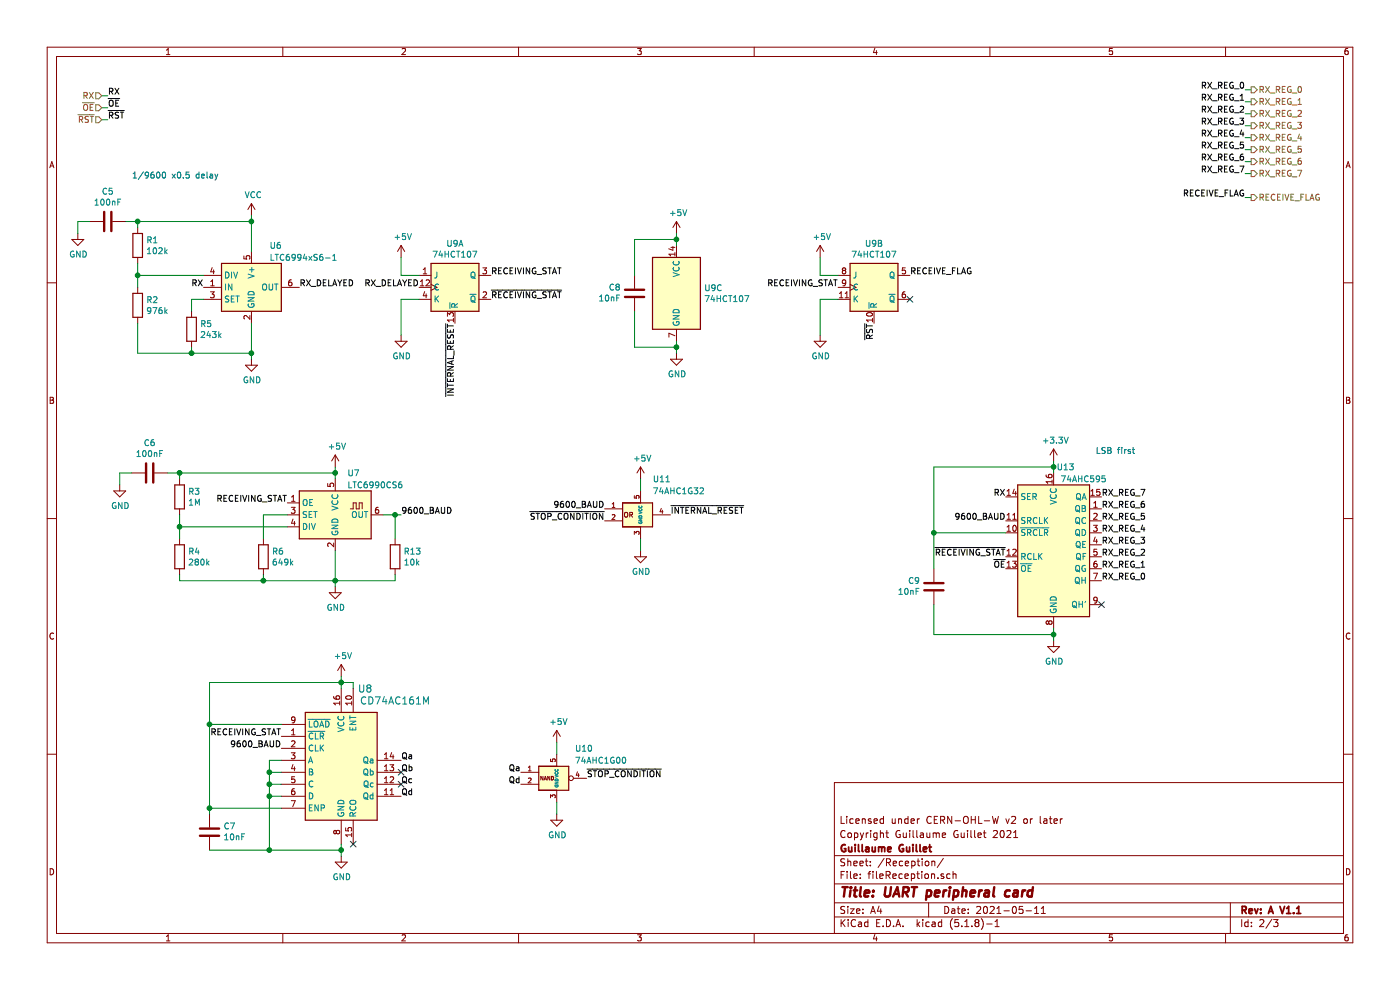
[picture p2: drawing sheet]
EESchema Schematic File Version 4
EELAYER 30 0
EELAYER END
$Descr A4 11693 8268
encoding utf-8
Sheet 2 3
Title "UART peripheral card"
Date "2021-05-11"
Rev "A V1.1"
Comp "Guillaume Guillet"
Comment1 "Copyright Guillaume Guillet 2021"
Comment2 "Licensed under CERN-OHL-W v2 or later"
Comment3 ""
Comment4 ""
$EndDescr
Text HLabel 850  800  0    50   Input ~ 0
RX
Text Label 900  800  0    50   ~ 0
RX
Wire Wire Line
	850  800  900  800 
$Comp
L Custom:74HCT107 U9
U 2 1
P 7300 2400
F 0 "U9" H 7300 2767 50  0000 C CNN
F 1 "74HCT107" H 7300 2676 50  0000 C CNN
F 2 "Package_SO:SO-14_3.9x8.65mm_P1.27mm" H 7300 2400 50  0001 C CNN
F 3 "https://assets.nexperia.com/documents/data-sheet/74HC_HCT107.pdf" H 7300 2400 50  0001 C CNN
	2    7300 2400
	1    0    0    -1  
$EndComp
$Comp
L Custom:74HCT107 U9
U 3 1
P 5650 2450
F 0 "U9" H 5880 2496 50  0000 L CNN
F 1 "74HCT107" H 5880 2405 50  0000 L CNN
F 2 "Package_SO:SO-14_3.9x8.65mm_P1.27mm" H 5650 2450 50  0001 C CNN
F 3 "https://assets.nexperia.com/documents/data-sheet/74HC_HCT107.pdf" H 5650 2450 50  0001 C CNN
	3    5650 2450
	1    0    0    -1  
$EndComp
$Comp
L power:+5V #PWR029
U 1 1
P 3350 2150
F 0 "#PWR029" H 3350 2000 50  0001 C CNN
F 1 "+5V" H 3365 2323 50  0000 C CNN
F 2 "" H 3350 2150 50  0001 C CNN
F 3 "" H 3350 2150 50  0001 C CNN
	1    3350 2150
	1    0    0    -1  
$EndComp
Wire Wire Line
	3350 2150 3350 2300
Wire Wire Line
	3350 2300 3500 2300
$Comp
L power:GND #PWR030
U 1 1
P 3350 2800
F 0 "#PWR030" H 3350 2550 50  0001 C CNN
F 1 "GND" H 3355 2627 50  0000 C CNN
F 2 "" H 3350 2800 50  0001 C CNN
F 3 "" H 3350 2800 50  0001 C CNN
	1    3350 2800
	1    0    0    -1  
$EndComp
Wire Wire Line
	3350 2800 3350 2500
Wire Wire Line
	3350 2500 3500 2500
$Comp
L Timer:LTC6994xS6-1 U?
U 1 1
P 2100 2400
AR Path="/5FD7618E" Ref="U?"  Part="1" 
AR Path="/5FD66C52/5FD7618E" Ref="U6"  Part="1" 
F 0 "U6" H 2250 2750 50  0000 L CNN
F 1 "LTC6994xS6-1" H 2250 2650 50  0000 L CNN
F 2 "Package_TO_SOT_SMD:SOT-23-6" H 2100 2000 50  0001 C CNN
F 3 "https://www.analog.com/media/en/technical-documentation/data-sheets/699412fb.pdf" H 1850 2750 50  0001 C CNN
	1    2100 2400
	1    0    0    -1  
$EndComp
Text Label 1700 2400 2    50   ~ 0
RX
Text Label 2500 2400 0    50   ~ 0
RX_DELAYED
Text Label 3500 2400 2    50   ~ 0
RX_DELAYED
$Comp
L Custom:74HCT107 U9
U 1 1
P 3800 2400
F 0 "U9" H 3800 2767 50  0000 C CNN
F 1 "74HCT107" H 3800 2676 50  0000 C CNN
F 2 "Package_SO:SO-14_3.9x8.65mm_P1.27mm" H 3800 2400 50  0001 C CNN
F 3 "https://assets.nexperia.com/documents/data-sheet/74HC_HCT107.pdf" H 3800 2400 50  0001 C CNN
	1    3800 2400
	1    0    0    -1  
$EndComp
$Comp
L Custom:LTC6990CS6 U7
U 1 1
P 2800 4300
F 0 "U7" H 2900 4650 50  0000 L CNN
F 1 "LTC6990CS6" H 2900 4550 50  0000 L CNN
F 2 "Package_TO_SOT_SMD:SOT-23-6" H 2850 4050 50  0001 L CNN
F 3 "https://www.mouser.ch/datasheet/2/609/LTC6990-1776026.pdf" H 3100 4750 50  0001 C CNN
	1    2800 4300
	1    0    0    -1  
$EndComp
Text Label 4100 2300 0    50   ~ 0
RECEIVING_STAT
Text Label 2400 4200 2    50   ~ 0
RECEIVING_STAT
Text Label 3350 4300 0    50   ~ 0
9600_BAUD
Text Label 8400 4150 2    50   ~ 0
RX
Text Label 8400 4350 2    50   ~ 0
9600_BAUD
$Comp
L power:GND #PWR042
U 1 1
P 8800 5350
F 0 "#PWR042" H 8800 5100 50  0001 C CNN
F 1 "GND" H 8805 5177 50  0000 C CNN
F 2 "" H 8800 5350 50  0001 C CNN
F 3 "" H 8800 5350 50  0001 C CNN
	1    8800 5350
	1    0    0    -1  
$EndComp
Wire Wire Line
	8800 3850 8800 3900
Wire Wire Line
	8800 5350 8800 5300
Connection ~ 8800 3900
Wire Wire Line
	8800 3900 8800 3950
Text HLabel 850  900  0    50   Input ~ 0
~OE
Wire Wire Line
	850  900  900  900 
Text Label 8400 4750 2    50   ~ 0
~OE
NoConn ~ 9200 5050
$Comp
L power:+5V #PWR025
U 1 1
P 2800 3900
F 0 "#PWR025" H 2800 3750 50  0001 C CNN
F 1 "+5V" H 2815 4073 50  0000 C CNN
F 2 "" H 2800 3900 50  0001 C CNN
F 3 "" H 2800 3900 50  0001 C CNN
	1    2800 3900
	1    0    0    -1  
$EndComp
$Comp
L power:GND #PWR026
U 1 1
P 2800 4900
F 0 "#PWR026" H 2800 4650 50  0001 C CNN
F 1 "GND" H 2805 4727 50  0000 C CNN
F 2 "" H 2800 4900 50  0001 C CNN
F 3 "" H 2800 4900 50  0001 C CNN
	1    2800 4900
	1    0    0    -1  
$EndComp
Wire Wire Line
	2800 4000 2800 3950
$Comp
L Device:R R3
U 1 1
P 1500 4150
F 0 "R3" H 1570 4196 50  0000 L CNN
F 1 "1M" H 1570 4105 50  0000 L CNN
F 2 "Resistor_SMD:R_0805_2012Metric" V 1430 4150 50  0001 C CNN
F 3 "~" H 1500 4150 50  0001 C CNN
	1    1500 4150
	1    0    0    -1  
$EndComp
$Comp
L Device:R R4
U 1 1
P 1500 4650
F 0 "R4" H 1570 4696 50  0000 L CNN
F 1 "280k" H 1570 4605 50  0000 L CNN
F 2 "Resistor_SMD:R_0805_2012Metric" V 1430 4650 50  0001 C CNN
F 3 "~" H 1500 4650 50  0001 C CNN
	1    1500 4650
	1    0    0    -1  
$EndComp
$Comp
L Device:R R6
U 1 1
P 2200 4650
F 0 "R6" H 2270 4696 50  0000 L CNN
F 1 "649k" H 2270 4605 50  0000 L CNN
F 2 "Resistor_SMD:R_0805_2012Metric" V 2130 4650 50  0001 C CNN
F 3 "~" H 2200 4650 50  0001 C CNN
	1    2200 4650
	1    0    0    -1  
$EndComp
Wire Wire Line
	1500 4500 1500 4400
Wire Wire Line
	1500 4400 2400 4400
Connection ~ 1500 4400
Wire Wire Line
	1500 4400 1500 4300
Wire Wire Line
	2200 4500 2200 4300
Wire Wire Line
	2200 4300 2400 4300
Wire Wire Line
	2800 3950 1500 3950
Wire Wire Line
	1500 3950 1500 4000
Connection ~ 2800 3950
Wire Wire Line
	2800 3950 2800 3900
Wire Wire Line
	2800 4600 2800 4850
Wire Wire Line
	2800 4850 2200 4850
Wire Wire Line
	2200 4850 2200 4800
Connection ~ 2800 4850
Wire Wire Line
	2800 4850 2800 4900
Wire Wire Line
	2200 4850 1500 4850
Wire Wire Line
	1500 4850 1500 4800
Connection ~ 2200 4850
$Comp
L Device:R R1
U 1 1
P 1150 2050
F 0 "R1" H 1220 2096 50  0000 L CNN
F 1 "102k" H 1220 2005 50  0000 L CNN
F 2 "Resistor_SMD:R_0805_2012Metric" V 1080 2050 50  0001 C CNN
F 3 "~" H 1150 2050 50  0001 C CNN
	1    1150 2050
	1    0    0    -1  
$EndComp
$Comp
L Device:R R2
U 1 1
P 1150 2550
F 0 "R2" H 1220 2596 50  0000 L CNN
F 1 "976k" H 1220 2505 50  0000 L CNN
F 2 "Resistor_SMD:R_0805_2012Metric" V 1080 2550 50  0001 C CNN
F 3 "~" H 1150 2550 50  0001 C CNN
	1    1150 2550
	1    0    0    -1  
$EndComp
Wire Wire Line
	1150 1850 1150 1900
$Comp
L Device:R R5
U 1 1
P 1600 2750
F 0 "R5" H 1670 2796 50  0000 L CNN
F 1 "243k" H 1670 2705 50  0000 L CNN
F 2 "Resistor_SMD:R_0805_2012Metric" V 1530 2750 50  0001 C CNN
F 3 "~" H 1600 2750 50  0001 C CNN
	1    1600 2750
	1    0    0    -1  
$EndComp
$Comp
L power:GND #PWR024
U 1 1
P 2100 3000
F 0 "#PWR024" H 2100 2750 50  0001 C CNN
F 1 "GND" H 2105 2827 50  0000 C CNN
F 2 "" H 2100 3000 50  0001 C CNN
F 3 "" H 2100 3000 50  0001 C CNN
	1    2100 3000
	1    0    0    -1  
$EndComp
Wire Wire Line
	2100 3000 2100 2950
Wire Wire Line
	2100 2950 1600 2950
Wire Wire Line
	1600 2950 1600 2900
Connection ~ 2100 2950
Wire Wire Line
	2100 2950 2100 2700
Wire Wire Line
	1150 2700 1150 2950
Wire Wire Line
	1700 2500 1600 2500
Wire Wire Line
	1600 2500 1600 2600
Wire Wire Line
	1150 2200 1150 2300
Wire Wire Line
	2100 1800 2100 1850
Wire Wire Line
	1600 2950 1150 2950
Connection ~ 1600 2950
Wire Wire Line
	1700 2300 1150 2300
Connection ~ 1150 2300
Wire Wire Line
	1150 2300 1150 2400
Wire Wire Line
	1150 1850 2100 1850
Connection ~ 2100 1850
Wire Wire Line
	2100 1850 2100 2100
$Comp
L Custom:CD74AC161M U8
U 1 1
P 2850 6400
F 0 "U8" H 3050 7050 60  0000 C CNN
F 1 "CD74AC161M" H 3300 6950 60  0000 C CNN
F 2 "Package_SO:SOP-16_3.9x9.9mm_P1.27mm" H 2700 6700 60  0001 C CNN
F 3 "https://www.ti.com/lit/ds/symlink/cd74ac161.pdf" H 2700 6700 60  0001 C CNN
	1    2850 6400
	1    0    0    -1  
$EndComp
Text Label 2350 6250 2    50   ~ 0
9600_BAUD
Text Label 2350 6150 2    50   ~ 0
RECEIVING_STAT
Text Label 4100 2500 0    50   ~ 0
~RECEIVING_STAT
Text Label 8400 4650 2    50   ~ 0
~RECEIVING_STAT
$Comp
L Custom:74AHC1G32 U11
U 1 1
P 5350 4300
F 0 "U11" H 5450 4600 50  0000 L CNN
F 1 "74AHC1G32" H 5450 4500 50  0000 L CNN
F 2 "Package_TO_SOT_SMD:SOT-23-5" H 5350 4300 50  0001 C CNN
F 3 "http://www.ti.com/lit/sg/scyt129e/scyt129e.pdf" H 5350 4300 50  0001 C CNN
	1    5350 4300
	1    0    0    -1  
$EndComp
Text Label 5050 4250 2    50   ~ 0
9600_BAUD
Text Label 5600 4300 0    50   ~ 0
~INTERNAL_RESET
Text Label 3800 2700 3    50   ~ 0
~INTERNAL_RESET
$Comp
L power:+5V #PWR027
U 1 1
P 2850 5650
F 0 "#PWR027" H 2850 5500 50  0001 C CNN
F 1 "+5V" H 2865 5823 50  0000 C CNN
F 2 "" H 2850 5650 50  0001 C CNN
F 3 "" H 2850 5650 50  0001 C CNN
	1    2850 5650
	1    0    0    -1  
$EndComp
Wire Wire Line
	2950 5750 2950 5700
Wire Wire Line
	2950 5700 2850 5700
Wire Wire Line
	2850 5700 2850 5650
Wire Wire Line
	2850 5700 2850 5750
Connection ~ 2850 5700
Wire Wire Line
	2850 5700 1750 5700
Wire Wire Line
	1750 5700 1750 6050
Wire Wire Line
	1750 6750 2350 6750
Wire Wire Line
	2350 6050 1750 6050
Connection ~ 1750 6050
Wire Wire Line
	1750 6050 1750 6750
Wire Wire Line
	2350 6350 2250 6350
Wire Wire Line
	2250 6350 2250 6450
Wire Wire Line
	2250 7100 2850 7100
Wire Wire Line
	2850 7100 2850 7050
Wire Wire Line
	2350 6450 2250 6450
Connection ~ 2250 6450
Wire Wire Line
	2250 6450 2250 6550
Wire Wire Line
	2250 6550 2350 6550
Connection ~ 2250 6550
Wire Wire Line
	2250 6550 2250 6650
Wire Wire Line
	2350 6650 2250 6650
Connection ~ 2250 6650
Wire Wire Line
	2250 6650 2250 7100
NoConn ~ 2950 7050
Wire Wire Line
	7800 4450 7800 3900
Wire Wire Line
	7800 3900 8800 3900
Wire Wire Line
	7800 4450 8400 4450
$Comp
L power:VCC #PWR023
U 1 1
P 2100 1800
F 0 "#PWR023" H 2100 1650 50  0001 C CNN
F 1 "VCC" H 2115 1973 50  0000 C CNN
F 2 "" H 2100 1800 50  0001 C CNN
F 3 "" H 2100 1800 50  0001 C CNN
	1    2100 1800
	1    0    0    -1  
$EndComp
$Comp
L power:GND #PWR028
U 1 1
P 2850 7150
F 0 "#PWR028" H 2850 6900 50  0001 C CNN
F 1 "GND" H 2855 6977 50  0000 C CNN
F 2 "" H 2850 7150 50  0001 C CNN
F 3 "" H 2850 7150 50  0001 C CNN
	1    2850 7150
	1    0    0    -1  
$EndComp
Wire Wire Line
	2850 7150 2850 7100
Connection ~ 2850 7100
$Comp
L power:GND #PWR034
U 1 1
P 5350 4600
F 0 "#PWR034" H 5350 4350 50  0001 C CNN
F 1 "GND" H 5355 4427 50  0000 C CNN
F 2 "" H 5350 4600 50  0001 C CNN
F 3 "" H 5350 4600 50  0001 C CNN
	1    5350 4600
	1    0    0    -1  
$EndComp
Wire Wire Line
	5350 4600 5350 4500
$Comp
L power:GND #PWR036
U 1 1
P 5650 2950
F 0 "#PWR036" H 5650 2700 50  0001 C CNN
F 1 "GND" H 5655 2777 50  0000 C CNN
F 2 "" H 5650 2950 50  0001 C CNN
F 3 "" H 5650 2950 50  0001 C CNN
	1    5650 2950
	1    0    0    -1  
$EndComp
Wire Wire Line
	5650 2950 5650 2900
$Comp
L power:+5V #PWR035
U 1 1
P 5650 1950
F 0 "#PWR035" H 5650 1800 50  0001 C CNN
F 1 "+5V" H 5665 2123 50  0000 C CNN
F 2 "" H 5650 1950 50  0001 C CNN
F 3 "" H 5650 1950 50  0001 C CNN
	1    5650 1950
	1    0    0    -1  
$EndComp
Wire Wire Line
	5650 1950 5650 2000
$Comp
L power:+5V #PWR033
U 1 1
P 5350 4000
F 0 "#PWR033" H 5350 3850 50  0001 C CNN
F 1 "+5V" H 5365 4173 50  0000 C CNN
F 2 "" H 5350 4000 50  0001 C CNN
F 3 "" H 5350 4000 50  0001 C CNN
	1    5350 4000
	1    0    0    -1  
$EndComp
Wire Wire Line
	5350 4100 5350 4000
Wire Wire Line
	10400 750  10450 750 
Wire Wire Line
	10400 850  10450 850 
Wire Wire Line
	10400 950  10450 950 
Wire Wire Line
	10400 1050 10450 1050
Wire Wire Line
	10400 1150 10450 1150
Wire Wire Line
	10400 1250 10450 1250
Wire Wire Line
	10400 1350 10450 1350
Wire Wire Line
	10400 1450 10450 1450
Text Label 7000 2400 2    50   ~ 0
RECEIVING_STAT
$Comp
L power:GND #PWR040
U 1 1
P 6850 2800
F 0 "#PWR040" H 6850 2550 50  0001 C CNN
F 1 "GND" H 6855 2627 50  0000 C CNN
F 2 "" H 6850 2800 50  0001 C CNN
F 3 "" H 6850 2800 50  0001 C CNN
	1    6850 2800
	1    0    0    -1  
$EndComp
Wire Wire Line
	7000 2500 6850 2500
Wire Wire Line
	6850 2500 6850 2800
Text Label 7600 2300 0    50   ~ 0
RECEIVE_FLAG
NoConn ~ 7600 2500
Text Label 10400 1650 2    50   ~ 0
RECEIVE_FLAG
Text HLabel 10450 1650 2    50   Output ~ 0
RECEIVE_FLAG
Wire Wire Line
	10400 1650 10450 1650
Text HLabel 850  1000 0    50   Input ~ 0
~RST
Text Label 900  1000 0    50   ~ 0
~RST
Wire Wire Line
	850  1000 900  1000
Text Label 7300 2700 3    50   ~ 0
~RST
$Comp
L power:+5V #PWR039
U 1 1
P 6850 2150
F 0 "#PWR039" H 6850 2000 50  0001 C CNN
F 1 "+5V" H 6865 2323 50  0000 C CNN
F 2 "" H 6850 2150 50  0001 C CNN
F 3 "" H 6850 2150 50  0001 C CNN
	1    6850 2150
	1    0    0    -1  
$EndComp
Wire Wire Line
	6850 2150 6850 2300
Wire Wire Line
	6850 2300 7000 2300
Text Label 9200 4850 0    50   ~ 0
RX_REG_0
Text Label 9200 4750 0    50   ~ 0
RX_REG_1
Text Label 9200 4650 0    50   ~ 0
RX_REG_2
Text Label 9200 4550 0    50   ~ 0
RX_REG_3
Text Label 9200 4450 0    50   ~ 0
RX_REG_4
Text Label 9200 4350 0    50   ~ 0
RX_REG_5
Text Label 9200 4250 0    50   ~ 0
RX_REG_6
Text Label 9200 4150 0    50   ~ 0
RX_REG_7
Text Label 10400 750  2    50   ~ 0
RX_REG_0
Text Label 10400 850  2    50   ~ 0
RX_REG_1
Text Label 10400 950  2    50   ~ 0
RX_REG_2
Text Label 10400 1050 2    50   ~ 0
RX_REG_3
Text Label 10400 1150 2    50   ~ 0
RX_REG_4
Text Label 10400 1250 2    50   ~ 0
RX_REG_5
Text Label 10400 1350 2    50   ~ 0
RX_REG_6
Text Label 10400 1450 2    50   ~ 0
RX_REG_7
Text HLabel 10450 750  2    50   Output ~ 0
RX_REG_0
Text HLabel 10450 850  2    50   Output ~ 0
RX_REG_1
Text HLabel 10450 950  2    50   Output ~ 0
RX_REG_2
Text HLabel 10450 1050 2    50   Output ~ 0
RX_REG_3
Text HLabel 10450 1150 2    50   Output ~ 0
RX_REG_4
Text HLabel 10450 1250 2    50   Output ~ 0
RX_REG_5
Text HLabel 10450 1350 2    50   Output ~ 0
RX_REG_6
Text HLabel 10450 1450 2    50   Output ~ 0
RX_REG_7
$Comp
L Device:C C5
U 1 1
P 900 1850
F 0 "C5" V 648 1850 50  0000 C CNN
F 1 "100nF" V 739 1850 50  0000 C CNN
F 2 "Capacitor_SMD:C_0805_2012Metric" H 938 1700 50  0001 C CNN
F 3 "~" H 900 1850 50  0001 C CNN
	1    900  1850
	0    1    1    0   
$EndComp
$Comp
L power:GND #PWR021
U 1 1
P 650 1950
F 0 "#PWR021" H 650 1700 50  0001 C CNN
F 1 "GND" H 655 1777 50  0000 C CNN
F 2 "" H 650 1950 50  0001 C CNN
F 3 "" H 650 1950 50  0001 C CNN
	1    650  1950
	1    0    0    -1  
$EndComp
Wire Wire Line
	1050 1850 1150 1850
Connection ~ 1150 1850
Wire Wire Line
	750  1850 650  1850
Wire Wire Line
	650  1850 650  1950
$Comp
L Device:C C6
U 1 1
P 1250 3950
F 0 "C6" V 998 3950 50  0000 C CNN
F 1 "100nF" V 1089 3950 50  0000 C CNN
F 2 "Capacitor_SMD:C_0805_2012Metric" H 1288 3800 50  0001 C CNN
F 3 "~" H 1250 3950 50  0001 C CNN
	1    1250 3950
	0    1    1    0   
$EndComp
$Comp
L power:GND #PWR022
U 1 1
P 1000 4050
F 0 "#PWR022" H 1000 3800 50  0001 C CNN
F 1 "GND" H 1005 3877 50  0000 C CNN
F 2 "" H 1000 4050 50  0001 C CNN
F 3 "" H 1000 4050 50  0001 C CNN
	1    1000 4050
	1    0    0    -1  
$EndComp
Wire Wire Line
	1100 3950 1000 3950
Wire Wire Line
	1000 3950 1000 4050
Wire Wire Line
	1500 3950 1400 3950
Connection ~ 1500 3950
$Comp
L Device:C C7
U 1 1
P 1750 6950
F 0 "C7" H 1635 6904 50  0000 R CNN
F 1 "10nF" H 1635 6995 50  0000 R CNN
F 2 "Capacitor_SMD:C_0805_2012Metric" H 1788 6800 50  0001 C CNN
F 3 "~" H 1750 6950 50  0001 C CNN
	1    1750 6950
	-1   0    0    1   
$EndComp
Wire Wire Line
	2250 7100 1750 7100
Connection ~ 2250 7100
Wire Wire Line
	1750 6800 1750 6750
Connection ~ 1750 6750
$Comp
L Device:C C8
U 1 1
P 5300 2450
F 0 "C8" H 5186 2404 50  0000 R CNN
F 1 "10nF" H 5186 2495 50  0000 R CNN
F 2 "Capacitor_SMD:C_0805_2012Metric" H 5338 2300 50  0001 C CNN
F 3 "~" H 5300 2450 50  0001 C CNN
	1    5300 2450
	1    0    0    1   
$EndComp
Wire Wire Line
	5300 2300 5300 2000
Wire Wire Line
	5300 2000 5650 2000
Connection ~ 5650 2000
Wire Wire Line
	5650 2000 5650 2050
Wire Wire Line
	5300 2600 5300 2900
Wire Wire Line
	5300 2900 5650 2900
Connection ~ 5650 2900
Wire Wire Line
	5650 2900 5650 2850
$Comp
L Device:C C9
U 1 1
P 7800 4900
F 0 "C9" H 7686 4854 50  0000 R CNN
F 1 "10nF" H 7686 4945 50  0000 R CNN
F 2 "Capacitor_SMD:C_0805_2012Metric" H 7838 4750 50  0001 C CNN
F 3 "~" H 7800 4900 50  0001 C CNN
	1    7800 4900
	1    0    0    1   
$EndComp
Wire Wire Line
	7800 4750 7800 4450
Connection ~ 7800 4450
Wire Wire Line
	7800 5050 7800 5300
Wire Wire Line
	7800 5300 8800 5300
Connection ~ 8800 5300
Wire Wire Line
	8800 5300 8800 5250
$Comp
L power:GND #PWR?
U 1 1
P 4650 6800
AR Path="/5FE44E7A/5FDAE052" Ref="#PWR?"  Part="1" 
AR Path="/5FD66C52/5FDAE052" Ref="#PWR032"  Part="1" 
F 0 "#PWR032" H 4650 6550 50  0001 C CNN
F 1 "GND" H 4655 6627 50  0000 C CNN
F 2 "" H 4650 6800 50  0001 C CNN
F 3 "" H 4650 6800 50  0001 C CNN
	1    4650 6800
	1    0    0    -1  
$EndComp
$Comp
L power:+5V #PWR?
U 1 1
P 4650 6200
AR Path="/5FE44E7A/5FDAE058" Ref="#PWR?"  Part="1" 
AR Path="/5FD66C52/5FDAE058" Ref="#PWR031"  Part="1" 
F 0 "#PWR031" H 4650 6050 50  0001 C CNN
F 1 "+5V" H 4665 6373 50  0000 C CNN
F 2 "" H 4650 6200 50  0001 C CNN
F 3 "" H 4650 6200 50  0001 C CNN
	1    4650 6200
	1    0    0    -1  
$EndComp
Wire Wire Line
	4650 6300 4650 6200
Wire Wire Line
	4650 6700 4650 6800
Text Label 3350 6350 0    50   ~ 0
Qa
Text Label 3350 6450 0    50   ~ 0
Qb
Text Label 3350 6550 0    50   ~ 0
Qc
Text Label 3350 6650 0    50   ~ 0
Qd
NoConn ~ 3350 6450
NoConn ~ 3350 6550
Text Label 4350 6450 2    50   ~ 0
Qa
Text Label 4350 6550 2    50   ~ 0
Qd
Text Label 4900 6500 0    50   ~ 0
~STOP_CONDITION
Text Label 5050 4350 2    50   ~ 0
~STOP_CONDITION
Text Notes 1100 1500 0    50   ~ 0
1/9600 x0.5 delay
$Comp
L 74xx:74AHC595 U13
U 1 1
P 8800 4550
F 0 "U13" H 8900 5200 50  0000 C CNN
F 1 "74AHC595" H 9050 5100 50  0000 C CNN
F 2 "Package_SO:SOIC-16_3.9x9.9mm_P1.27mm" H 8800 4550 50  0001 C CNN
F 3 "https://assets.nexperia.com/documents/data-sheet/74AHC_AHCT595.pdf" H 8800 4550 50  0001 C CNN
	1    8800 4550
	1    0    0    -1  
$EndComp
$Comp
L power:+3.3V #PWR0108
U 1 1
P 8800 3850
F 0 "#PWR0108" H 8800 3700 50  0001 C CNN
F 1 "+3.3V" H 8815 4023 50  0000 C CNN
F 2 "" H 8800 3850 50  0001 C CNN
F 3 "" H 8800 3850 50  0001 C CNN
	1    8800 3850
	1    0    0    -1  
$EndComp
Text Label 900  900  0    50   ~ 0
~OE
$Comp
L Device:R R13
U 1 1
P 3300 4650
F 0 "R13" H 3370 4696 50  0000 L CNN
F 1 "10k" H 3370 4605 50  0000 L CNN
F 2 "Resistor_SMD:R_0805_2012Metric" V 3230 4650 50  0001 C CNN
F 3 "~" H 3300 4650 50  0001 C CNN
	1    3300 4650
	1    0    0    -1  
$EndComp
Wire Wire Line
	3200 4300 3300 4300
Wire Wire Line
	3300 4300 3300 4500
Connection ~ 3300 4300
Wire Wire Line
	3300 4300 3350 4300
Wire Wire Line
	3300 4800 3300 4850
Wire Wire Line
	3300 4850 2800 4850
Text Notes 9150 3800 0    50   ~ 0
LSB first
$Comp
L Custom:74AHC1G00 U?
U 1 1
P 4650 6500
AR Path="/609D75AB" Ref="U?"  Part="1" 
AR Path="/5FD66C52/609D75AB" Ref="U10"  Part="1" 
F 0 "U10" H 4800 6750 50  0000 L CNN
F 1 "74AHC1G00" H 4800 6650 50  0000 L CNN
F 2 "Package_TO_SOT_SMD:SOT-23-5" H 4650 6500 50  0001 C CNN
F 3 "https://assets.nexperia.com/documents/data-sheet/74AHC_AHCT1G00.pdf" H 4650 6500 50  0001 C CNN
	1    4650 6500
	1    0    0    -1  
$EndComp
$EndSCHEMATC
